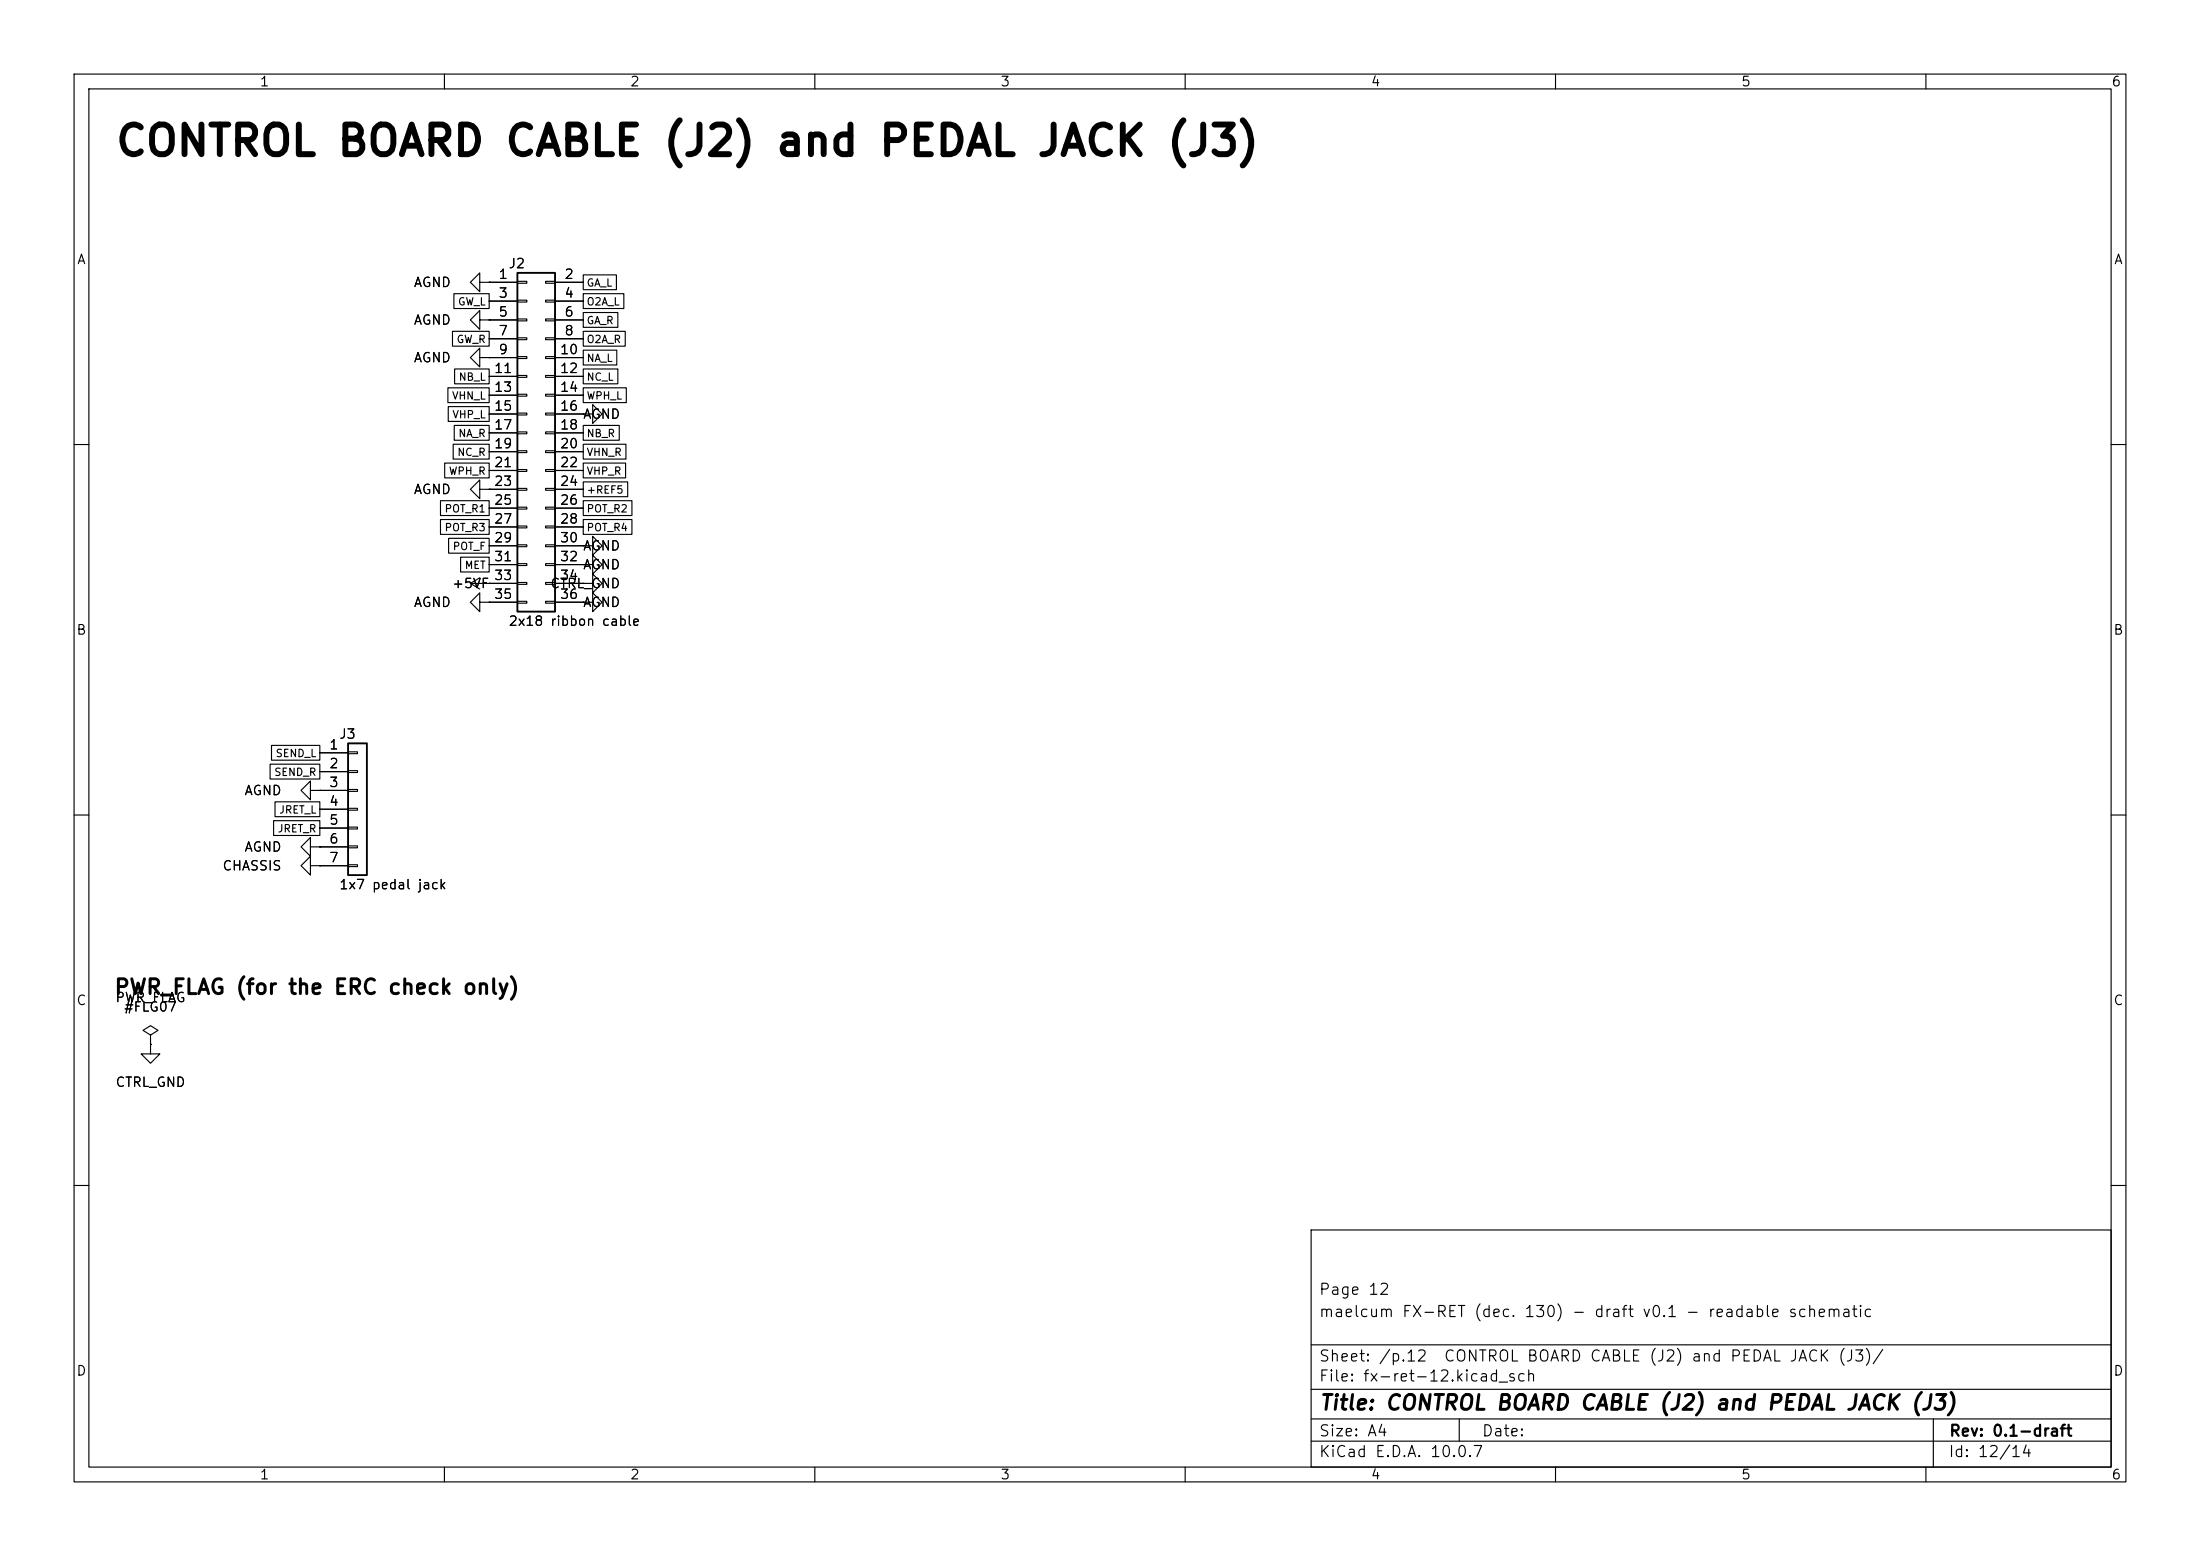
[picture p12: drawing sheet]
<svg xmlns="http://www.w3.org/2000/svg" width="297mm" height="210mm" viewBox="0 0 297 210" stroke-linecap="round" stroke-linejoin="round" font-family="sans-serif">
<g fill="none" stroke="#000" stroke-width=".15">
<path d="M10 10h277v190h-277zM12 12h273v186h-273zM60 10v2M110 10v2M160 10v2M210 10v2M260 10v2M61.3 39.6h4.7v2h-4.7zM64.8 38.1v-1.3l-1.3 1.3 1.3 1.3v-1.3h1.2M66 38.1h.1M66 38.1h3.8M69.8 38h1.3v.2h-1.3z"/>
<path d="M73.7 38h1.2v.2h-1.2zM74.9 38.1h3.8M78.7 37.1h4.5v2h-4.5zM78.7 39.6h5.5v2h-5.5zM60.5 52.3h5.5v2h-5.5zM60.5 54.9h5.5v2h-5.5zM61.1 44.7h4.9v2h-4.9zM61.2 60h4.8v2h-4.8zM61.3 57.4h4.7v2h-4.7zM61.4 49.8h4.6v2h-4.6zM64.8 48.3v-1.3l-1.3 1.3 1.3 1.2v-1.2h1.2M64.8 43.2v-1.3l-1.3 1.3 1.3 1.3v-1.3h1.2"/>
<path d="M66 48.3h.1M66 43.2h.1M66 40.6h3.8M66 43.2h3.8M66 45.7h3.8M66 48.3h3.8M66 50.8h3.8M66 53.3h3.8M66 55.9h3.8M66 58.4h3.8M69.8 40.5h1.3v.3h-1.3zM69.8 43.1h1.3v.2h-1.3z"/>
<path d="M69.8 45.6h1.3v.2h-1.3zM69.8 48.1h1.3v.3h-1.3zM69.8 50.7h1.3v.2h-1.3zM69.8 53.2h1.3v.3h-1.3zM69.8 55.8h1.3v.2h-1.3zM69.8 58.3h1.3v.2h-1.3zM73.7 40.5h1.2v.3h-1.2zM73.7 43.1h1.2v.2h-1.2zM73.7 45.6h1.2v.2h-1.2zM73.7 48.1h1.2v.3h-1.2zM73.7 50.7h1.2v.2h-1.2zM73.7 53.2h1.2v.3h-1.2z"/>
<path d="M73.7 55.8h1.2v.2h-1.2zM73.7 58.3h1.2v.2h-1.2zM74.9 40.6h3.8M74.9 43.2h3.8M74.9 45.7h3.8M74.9 48.3h3.8M74.9 50.8h3.8M74.9 53.3h3.8M74.9 55.9h3.8M74.9 58.4h3.8M78.7 55.9h1.3v-1.3l1.3 1.3-1.3 1.3v-1.3M78.7 55.9h.1"/>
<path d="M78.7 42.2h4.7v2h-4.7zM78.7 47.3h4.6v2h-4.6zM78.7 44.7h5.7v2h-5.7zM78.7 52.3h5.9v2h-5.9zM78.7 60h5.8v2h-5.8zM78.7 57.4h4.9v2h-4.9zM78.7 49.8h4.7v2h-4.7zM10 60h2M59.5 70.1h6.5v2h-6.5zM59.5 67.6h6.5v2h-6.5zM60 62.5h6v2h-6zM60.6 72.7h5.4v2h-5.4z"/>
<path d="M62.2 75.2h3.8v2h-3.8zM63.5 78.7h6.3M63.5 78.7l1.3 .8M64.8 66v-1.2l-1.3 1.2 1.3 1.3v-1.3h1.2M64.8 78l-1.3 .7M66 66h.1M66 78.7h.1M66 61h3.8M66 63.5h3.8M66 66h3.8M66 68.6h3.8M66 71.1h3.8"/>
<path d="M66 73.7h3.8M66 76.2h3.8M69.8 60.8h1.3v.3h-1.3zM69.8 63.4h1.3v.2h-1.3zM69.8 65.9h1.3v.3h-1.3zM69.8 68.5h1.3v.2h-1.3zM69.8 71h1.3v.2h-1.3zM69.8 73.5h1.3v.3h-1.3zM69.8 76.1h1.3v.2h-1.3zM69.8 78.6h1.3v.3h-1.3zM73.7 60.8h1.2v.3h-1.2zM73.7 63.4h1.2v.2h-1.2z"/>
<path d="M73.7 65.9h1.2v.3h-1.2zM73.7 68.5h1.2v.2h-1.2zM73.7 71h1.2v.2h-1.2zM73.7 73.5h1.2v.3h-1.2zM73.7 76.1h1.2v.2h-1.2zM73.7 78.6h1.2v.3h-1.2zM74.9 61h3.8M74.9 63.5h3.8M74.9 66h3.8M74.9 68.6h3.8M74.9 71.1h3.8M74.9 73.7h3.8"/>
<path d="M74.9 76.2h3.8M74.9 78.7h3.8M78.7 78.7h1.3v-1.2l1.3 1.2-1.3 1.3v-1.3M78.7 78.7h.1M78.7 76.2h1.3v-1.3l1.3 1.3-1.3 1.3v-1.3M78.7 76.2h.1M78.7 73.7h1.3v-1.3l1.3 1.3-1.3 1.2v-1.2M78.7 73.7h.1M78.7 67.6h6.6v2h-6.6zM78.7 70.1h6.6v2h-6.6zM78.7 62.5h5.8v2h-5.8zM78.7 65h6v2h-6z"/>
<path d="M285 60h2M64.8 81.3v-1.3l-1.3 1.3 1.3 1.3v-1.3h1.2M66 81.3h.1M66 81.3h3.8M69.8 81.2h1.3v.2h-1.3zM73.7 81.2h1.2v.2h-1.2zM74.9 81.3h3.8M78.7 81.3h1.3v-1.3l1.3 1.3-1.3 1.3v-1.3M78.7 81.3h.1M10 110h2M36.5 103.1h6.7v2h-6.7zM36.7 100.6h6.5v2h-6.5z"/>
<path d="M36.9 110.8h6.3v2h-6.3zM37.1 108.2h6.1v2h-6.1zM41.9 106.7v-1.3l-1.3 1.3 1.3 1.3v-1.3h1.3M41.9 114.3v-1.3l-1.3 1.3 1.3 1.3v-1.3h1.3M41.9 116.8v-1.2l-1.3 1.2 1.3 1.3v-1.3h1.3M43.2 106.7h.1M43.2 114.3h.1M43.2 116.8h.1M43.2 101.6h3.8M43.2 104.1h3.8M43.2 106.7h3.8M43.2 109.2h3.8"/>
<path d="M43.2 111.8h3.8M43.2 114.3h3.8M43.2 116.8h3.8M47 101.5h1.3v.2h-1.3zM47 104h1.3v.3h-1.3zM47 106.6h1.3v.2h-1.3zM47 109.1h1.3v.2h-1.3zM47 111.6h1.3v.3h-1.3zM47 114.2h1.3v.2h-1.3zM47 116.7h1.3v.3h-1.3zM285 110h2M20.3 139.7l1-.6-1-.7-1 .7 1 .6v1.3"/>
<path d="M20.3 141v1.2h1.3l-1.3 1.3-1.3-1.3h1.3M20.3 141h.1M10 160h2M177 166h108v32h-108zM285 160h2M60 198v2M110 198v2M160 198v2M177 194.5h108M177 191.5h108M177 187.5h108M177 181.5h108"/>
<path d="M197 191.5v3M210 198v2M260 198v2M261 191.5v6.5"/>
</g>
<path d="M69.8 36.8h5.1v45.8h-5.1zM47 100.3h2.5v17.8h-2.5z" fill="none" stroke="#000" stroke-width=".25"/>
<text font-size="4" x="15.4" y="22">CONTROL BOARD CABLE (J2) and PEDAL JACK (J3)</text>
<g font-size="2">
<text x="15.3" y="134.7">PWR_FLAG (for the ERC check only)</text>
<text x="178" y="190.8">Title: CONTROL BOARD CABLE (J2) and PEDAL JACK (J3)</text>
</g>
<g font-size="1.5">
<text x="178" y="178.1">maelcum FX-RET (dec. 130) - draft v0.1 - readable schematic</text>
<text x="178" y="175.1">Page 12</text>
<text x="178" y="184.1">Sheet: /p.12</text>
<text x="194.8" y="184.1">CONTROL BOARD CABLE (J2) and PEDAL JACK (J3)/</text>
<text x="178" y="186.8">File: fx-ret-12.kicad_sch</text>
<text x="178" y="197">KiCad E.D.A. 10.0.7</text>
<text x="178" y="194.2">Size: A4</text>
<text x="200" y="194.2">Date:</text>
<text x="263" y="197">Id: 12/14</text>
<text x="263" y="194.2">Rev: 0.1-draft</text>
</g>
<g font-size="1.3">
<text x="35" y="12">1</text>
<text x="85" y="12">2</text>
<text x="135" y="12">3</text>
<text x="185" y="12">4</text>
<text x="235" y="12">5</text>
<text x="285" y="12">6</text>
<text x="10.3" y="36">A</text>
<text x="285.3" y="36">A</text>
<text x="55.8" y="39.1">AGND</text>
<text x="67.2" y="38">1</text>
<text x="67.2" y="40.5">3</text>
<text x="68.6" y="36.5">J2</text>
<text x="76.1" y="38">2</text>
<text x="76.1" y="40.5">4</text>
<text x="55.8" y="44.1">AGND</text>
<text x="67.2" y="43">5</text>
<text x="67.2" y="45.6">7</text>
<text x="76.1" y="43">6</text>
<text x="76.1" y="45.6">8</text>
<text x="55.8" y="49.2">AGND</text>
<text x="66.6" y="50.7">11</text>
<text x="66.6" y="53.2">13</text>
<text x="67.2" y="48.1">9</text>
<text x="75.5" y="48.1">10</text>
<text x="75.5" y="50.7">12</text>
<text x="75.5" y="53.2">14</text>
<text x="66.6" y="55.7">15</text>
<text x="66.6" y="58.3">17</text>
<text x="75.5" y="55.7">16</text>
<text x="75.5" y="58.3">18</text>
<text x="78.6" y="56.8">AGND</text>
<text x="66.6" y="60.8">19</text>
<text x="66.6" y="63.4">21</text>
<text x="66.6" y="65.9">23</text>
<text x="75.5" y="60.8">20</text>
<text x="75.5" y="63.4">22</text>
<text x="75.5" y="65.9">24</text>
<text x="55.8" y="67">AGND</text>
<text x="66.6" y="68.4">25</text>
<text x="66.6" y="71">27</text>
<text x="75.5" y="68.4">26</text>
<text x="75.5" y="71">28</text>
<text x="66.6" y="73.5">29</text>
<text x="66.6" y="76.1">31</text>
<text x="75.5" y="73.5">30</text>
<text x="75.5" y="76.1">32</text>
<text x="78.6" y="77.2">AGND</text>
<text x="78.6" y="74.6">AGND</text>
<text x="55.8" y="82.2">AGND</text>
<text x="60.9" y="79.7">+5VF</text>
<text x="66.6" y="78.6">33</text>
<text x="66.6" y="81.1">35</text>
<text x="74.2" y="79.7">CTRL_GND</text>
<text x="75.5" y="78.6">34</text>
<text x="75.5" y="81.1">36</text>
<text x="78.6" y="82.2">AGND</text>
<text x="10.2" y="86">B</text>
<text x="68.6" y="84.8">2x18 ribbon cable</text>
<text x="285.2" y="86">B</text>
<text x="44.4" y="101.5">1</text>
<text x="45.7" y="100">J3</text>
<text x="32.9" y="107.6">AGND</text>
<text x="44.4" y="104">2</text>
<text x="44.4" y="106.5">3</text>
<text x="44.4" y="109.1">4</text>
<text x="44.4" y="111.6">5</text>
<text x="29.9" y="117.8">CHASSIS</text>
<text x="32.9" y="115.3">AGND</text>
<text x="44.4" y="114.2">6</text>
<text x="44.4" y="116.7">7</text>
<text x="45.7" y="120.3">1x7 pedal jack</text>
<text x="10.2" y="136">C</text>
<text x="15.5" y="135.6">PWR_FLAG</text>
<text x="16.7" y="136.9">#FLG07</text>
<text x="285.2" y="136">C</text>
<text x="15.5" y="147">CTRL_GND</text>
<text x="10.2" y="186">D</text>
<text x="285.2" y="186">D</text>
<text x="35" y="200">1</text>
<text x="85" y="200">2</text>
<text x="135" y="200">3</text>
<text x="185" y="200">4</text>
<text x="235" y="200">5</text>
<text x="285" y="200">6</text>
</g>
<g font-size="1">
<text x="61.8" y="41.5">GW_L</text>
<text x="79.1" y="38.9">GA_L</text>
<text x="79.1" y="41.5">O2A_L</text>
<text x="61.6" y="46.5">GW_R</text>
<text x="79.1" y="44">GA_R</text>
<text x="79.1" y="46.5">O2A_R</text>
<text x="61.8" y="51.6">NB_L</text>
<text x="79.1" y="49.1">NA_L</text>
<text x="79.1" y="51.6">NC_L</text>
<text x="60.9" y="54.2">VHN_L</text>
<text x="61" y="56.7">VHP_L</text>
<text x="61.8" y="59.2">NA_R</text>
<text x="79.1" y="54.2">WPH_L</text>
<text x="79.1" y="59.2">NB_R</text>
<text x="60.5" y="64.3">WPH_R</text>
<text x="61.7" y="61.8">NC_R</text>
<text x="79.1" y="61.8">VHN_R</text>
<text x="79.1" y="64.3">VHP_R</text>
<text x="59.9" y="71.9">POT_R3</text>
<text x="59.9" y="69.4">POT_R1</text>
<text x="79.1" y="69.4">POT_R2</text>
<text x="79.1" y="71.9">POT_R4</text>
<text x="79.1" y="66.9">+REF5</text>
<text x="61" y="74.5">POT_F</text>
<text x="62.7" y="77">MET</text>
<text x="36.9" y="105">SEND_R</text>
<text x="37.1" y="102.4">SEND_L</text>
<text x="37.4" y="112.6">JRET_R</text>
<text x="37.6" y="110">JRET_L</text>
</g>
</svg>
